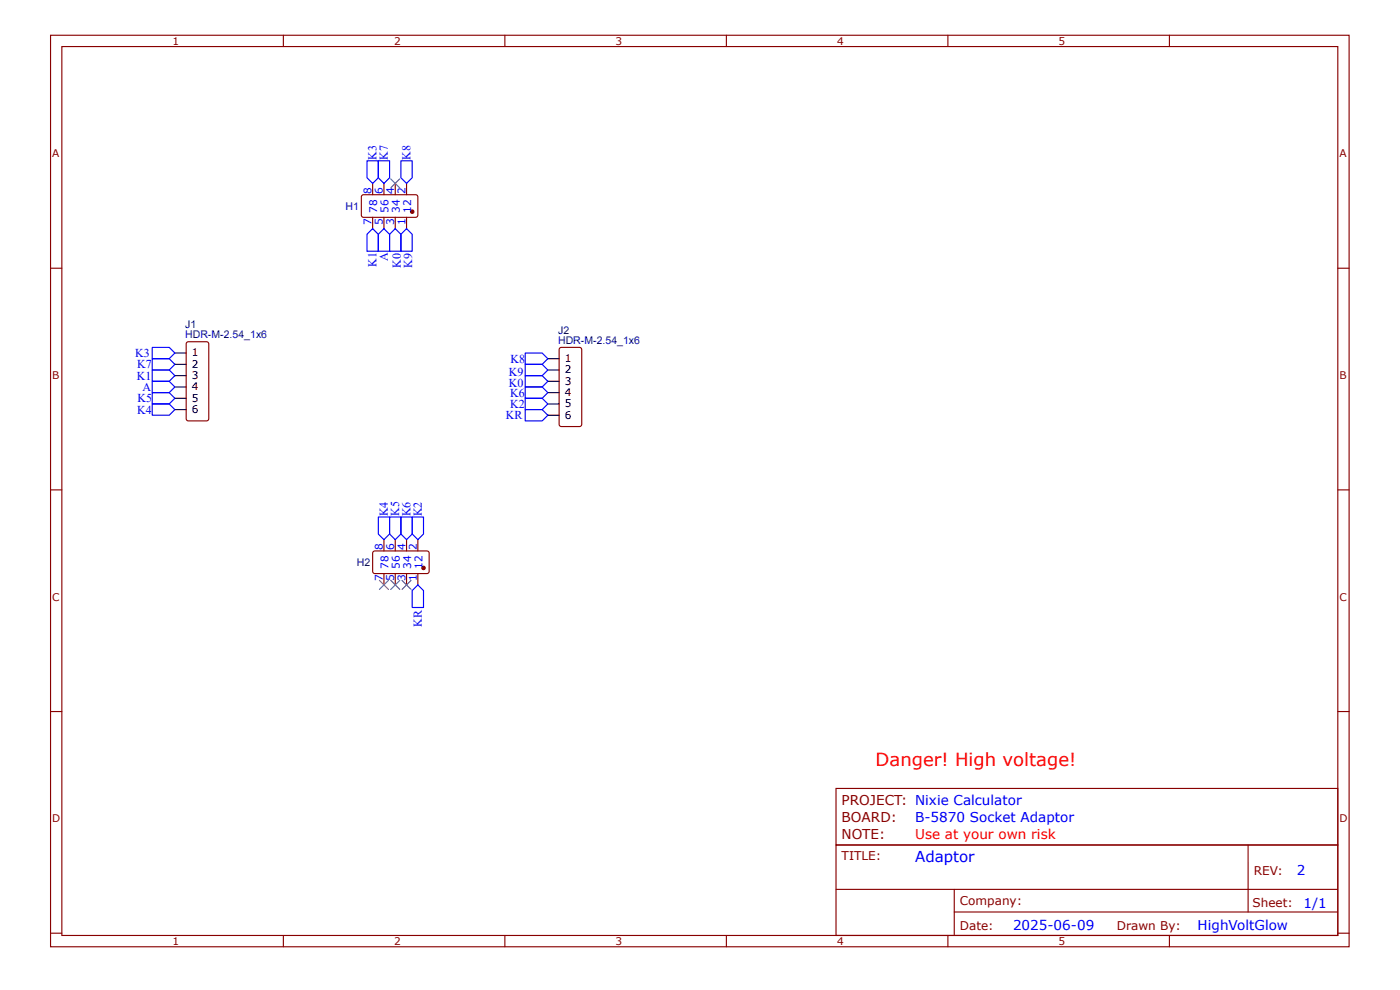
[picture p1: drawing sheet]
<svg xmlns="http://www.w3.org/2000/svg" width="297mm" height="210mm" viewBox="0 0 297 210" stroke-linecap="round" stroke-linejoin="round" font-family="sans-serif">
<g fill="none" stroke="#800" stroke-width=".24">
<path d="M10.7 7.5h275.5v193.2h-275.5zM13.1 9.9h270.7v188.4h-270.7zM60.1 7.5v2.4M107.1 7.5v2.4M154.1 7.5v2.4M201.1 7.5v2.4M248.1 7.5v2.4M10.7 56.9h2.4M76.8 41.4l.3-.1h11.3l.2 .5v4l-.4 .3-11.2-.1-.3-.4v-3.8zM283.8 56.9h2.4M10.7 103.9h2.4M283.8 103.9h2.4"/>
<path d="M10.7 150.9h2.4M283.8 150.9h2.4M177.4 179.1h106.4v19.2h-106.4zM264.8 179.2v14.2M10.7 197.8h2.4M60.1 198.3v2.4M107.1 198.3v2.4M154.1 198.3v2.4M177.4 188.6h106.3M201.1 198.3v2.4M202.4 193.4h81.3M202.4 188.6v9.5"/>
<path d="M248.1 198.3v2.4M283.8 197.8h2.4"/>
</g>
<circle cx="87.4" cy="44.9" r=".36" fill="#800"/>
<g fill="none" stroke="#800" stroke-width=".24">
<path d="M79.1 38.9v2.4M81.5 38.9v2.4M83.9 38.9v2.4M86.2 38.9v2.4M79.1 46.1v2.4M81.5 46.1v2.4M83.9 46.1v2.4M86.2 46.1v2.4M79.2 116.9l.3-.1h11.2l.3 .5v4l-.4 .3h-11.2l-.3-.5v-3.8z"/>
<circle cx="87.4" cy="44.9" r=".36"/>
</g>
<circle cx="89.8" cy="120.4" r=".36" fill="#800"/>
<g fill="none" stroke="#800" stroke-width=".24">
<path d="M39.6 72.6l.4-.1h3.8h.3l.2 .3v16l-.1 .2-.3 .2h-3.9h-.3l-.2-.4v-15.9zM118.8 73.8l.3-.2h3.8l.3 .1 .2 .3v16l-.1 .2-.3 .2h-3.9h-.3l-.2-.4v-15.9zM81.5 114.4v2.4M83.9 114.4v2.4M86.2 114.4v2.4M88.6 114.4v2.4M81.5 121.6v2.4M83.9 121.6v2.4M86.2 121.6v2.4M88.6 121.6v2.4M177.4 167.2h106.4v11.9h-106.4z"/>
<circle cx="89.8" cy="120.4" r=".36"/>
</g>
<g fill="none" stroke="#00f" stroke-width=".24">
<path d="M77.9 34.1h2.4v3.6l-1.2 1.2-1.2-1.2zM80.3 34.1h2.4v3.6l-1.2 1.2-1.2-1.2zM85.1 34.1h2.3v3.6l-1.2 1.2-1.1-1.2zM79.1 48.5l1.2 1.2v3.6h-2.4v-3.6zM81.5 48.5l1.2 1.2v3.6h-2.4v-3.6zM83.9 48.5l1.2 1.2v3.6h-2.4v-3.6zM86.2 48.5l1.2 1.2v3.6h-2.3v-3.6zM32.3 73.6h3.6l1.2 1.2-1.2 1.2h-3.6zM32.3 76h3.6l1.2 1.2-1.2 1.2h-3.6zM32.3 78.4h3.6l1.2 1.2-1.2 1.2h-3.6zM111.4 74.8h3.6l1.2 1.2-1.2 1.2h-3.6zM111.4 77.2h3.6l1.2 1.2-1.2 1.2h-3.6z"/>
<path d="M111.4 79.6h3.6l1.2 1.2-1.2 1.2h-3.6zM32.3 80.8h3.6l1.2 1.2-1.2 1.2h-3.6zM32.3 83.2h3.6l1.2 1.2-1.2 1.2h-3.6zM32.3 85.6h3.6l1.2 1.2-1.2 1.2h-3.6zM111.4 86.8h3.6l1.2 1.2-1.2 1.2h-3.6zM111.4 84.4h3.6l1.2 1.2-1.2 1.2h-3.6zM111.4 82h3.6l1.2 1.2-1.2 1.2h-3.6zM80.3 109.6h2.4v3.6l-1.2 1.2-1.2-1.2zM82.7 109.6h2.4v3.6l-1.2 1.2-1.2-1.2zM85.1 109.6h2.3v3.6l-1.2 1.2-1.1-1.2zM87.4 109.6h2.4v3.6l-1.2 1.2-1.2-1.2zM88.6 124l1.2 1.2v3.6h-2.4v-3.6z"/>
</g>
<path d="M82.9 37.9l1.9 1.9M84.8 37.9l-1.9 1.9M80.5 123l1.9 2M82.4 123l-1.9 2M82.9 123l1.9 2M84.8 123l-1.9 2M85.3 123l1.9 2M87.2 123l-1.9 2" fill="none" stroke="#3c3" stroke-width=".24"/>
<path d="M37.1 74.8h2.4M37.1 77.2h2.4M37.1 79.6h2.4M116.2 76h2.4M116.2 78.4h2.4M37.1 82h2.4M37.1 84.4h2.4M37.1 86.8h2.4M116.2 80.8h2.4M116.2 83.2h2.4M116.2 85.6h2.4M116.2 88h2.4" fill="none" stroke="#000" stroke-width=".24"/>
<text font-size="3.8" fill="#f00" x="185.8" y="162.4">Danger! High voltage!</text>
<text font-size="3.2" fill="#00f" x="194.1" y="182.7">Adaptor</text>
<g font-size="2.9" fill="#800">
<text x="178.6" y="170.8">PROJECT: Nixie Calculator</text>
<text x="178.6" y="174.4">BOARD:</text>
<text x="178.6" y="178">NOTE:</text>
</g>
<g font-size="2.9" fill="#00f">
<text x="194.1" y="174.4">B-5870 Socket Adaptor</text>
<text x="275.1" y="185.4">2</text>
<text x="214.9" y="197.2">2025-06-09</text>
<text x="254.1" y="197.1">HighVoltGlow</text>
<text x="276.5" y="192.4">1/1</text>
</g>
<text font-size="2.9" fill="#f00" x="194.1" y="178">Use at your own risk</text>
<g font-size="2.6" fill="#00f">
<text x="79.9" y="33.9" transform="rotate(-90 79.9 33.9)">K3</text>
<text x="82.3" y="33.9" transform="rotate(-90 82.3 33.9)">K7</text>
<text x="87.1" y="33.9" transform="rotate(-90 87.1 33.9)">K8</text>
<text x="79.9" y="56.6" transform="rotate(-90 79.9 56.6)">K1</text>
<text x="82.3" y="55.4" transform="rotate(-90 82.3 55.4)">A</text>
<text x="85" y="56.7" transform="rotate(-90 85 56.7)">K0</text>
<text x="87.4" y="56.7" transform="rotate(-90 87.4 56.7)">K9</text>
<text x="28.7" y="75.7">K3</text>
<text x="108.3" y="76.9">K8</text>
<text x="29" y="80.5">K1</text>
<text x="29.1" y="78.1">K7</text>
<text x="30.2" y="82.9">A</text>
<text x="108" y="79.6">K9</text>
<text x="108" y="82">K0</text>
<text x="29.1" y="87.7">K4</text>
<text x="29.2" y="85.3">K5</text>
<text x="107.3" y="88.9">KR</text>
<text x="108.2" y="86.5">K2</text>
<text x="108.2" y="84.1">K6</text>
<text x="82.3" y="109.4" transform="rotate(-90 82.3 109.4)">K4</text>
<text x="84.7" y="109.4" transform="rotate(-90 84.7 109.4)">K5</text>
<text x="87.1" y="109.4" transform="rotate(-90 87.1 109.4)">K6</text>
<text x="89.5" y="109.4" transform="rotate(-90 89.5 109.4)">K2</text>
<text x="89.5" y="132.9" transform="rotate(-90 89.5 132.9)">KR</text>
</g>
<g font-size="2.6" fill="#800">
<text x="178.6" y="182.3">TITLE:</text>
<text x="266" y="185.4">REV:</text>
<text x="203.6" y="191.9">Company:</text>
<text x="203.6" y="197.1">Date:</text>
<text x="237" y="197.2">Drawn By:</text>
<text x="265.7" y="192.3">Sheet:</text>
</g>
<g font-size="2.2" fill="#800">
<text x="36.6" y="9.5">1</text>
<text x="83.6" y="9.5">2</text>
<text x="130.6" y="9.5">3</text>
<text x="177.6" y="9.5">4</text>
<text x="224.6" y="9.5">5</text>
<text x="11.1" y="33.4">A</text>
<text x="284.2" y="33.4">A</text>
<text x="11.1" y="80.4">B</text>
<text x="284.2" y="80.4">B</text>
<text x="11.1" y="127.4">C</text>
<text x="284.2" y="127.4">C</text>
<text x="11.1" y="174.4">D</text>
<text x="284.2" y="174.4">D</text>
<text x="36.6" y="200.4">1</text>
<text x="83.6" y="200.4">2</text>
<text x="130.6" y="200.4">3</text>
<text x="177.6" y="200.4">4</text>
<text x="224.6" y="200.4">5</text>
</g>
<g font-size="2.2" fill="#00f">
<text x="78.8" y="41.2" transform="rotate(-90 78.8 41.2)">8</text>
<text x="81.2" y="41.2" transform="rotate(-90 81.2 41.2)">6</text>
<text x="83.6" y="41.2" transform="rotate(-90 83.6 41.2)">4</text>
<text x="86" y="41.2" transform="rotate(-90 86 41.2)">2</text>
<text x="78.8" y="47.6" transform="rotate(-90 78.8 47.6)">7</text>
<text x="80" y="45.2" transform="rotate(-90 80 45.2)">78</text>
<text x="81.2" y="47.6" transform="rotate(-90 81.2 47.6)">5</text>
<text x="82.4" y="45.2" transform="rotate(-90 82.4 45.2)">56</text>
<text x="83.6" y="47.6" transform="rotate(-90 83.6 47.6)">3</text>
<text x="84.8" y="45.2" transform="rotate(-90 84.8 45.2)">34</text>
<text x="86" y="47.6" transform="rotate(-90 86 47.6)">1</text>
<text x="87.2" y="45.2" transform="rotate(-90 87.2 45.2)">12</text>
<text x="81.2" y="116.7" transform="rotate(-90 81.2 116.7)">8</text>
<text x="83.6" y="116.7" transform="rotate(-90 83.6 116.7)">6</text>
<text x="86" y="116.7" transform="rotate(-90 86 116.7)">4</text>
<text x="88.4" y="116.7" transform="rotate(-90 88.4 116.7)">2</text>
<text x="81.2" y="123.1" transform="rotate(-90 81.2 123.1)">7</text>
<text x="82.4" y="120.7" transform="rotate(-90 82.4 120.7)">78</text>
<text x="83.6" y="123.1" transform="rotate(-90 83.6 123.1)">5</text>
<text x="84.8" y="120.7" transform="rotate(-90 84.8 120.7)">56</text>
<text x="86" y="123.1" transform="rotate(-90 86 123.1)">3</text>
<text x="87.2" y="120.7" transform="rotate(-90 87.2 120.7)">34</text>
<text x="88.4" y="123.1" transform="rotate(-90 88.4 123.1)">1</text>
<text x="89.6" y="120.7" transform="rotate(-90 89.6 120.7)">12</text>
</g>
<g font-size="2.2" fill="#000080">
<text x="73.3" y="44.5">H1</text>
<text x="39.3" y="71.7">HDR-M-2.54_1x6</text>
<text x="39.3" y="69.5">J1</text>
<text x="118.4" y="70.7">J2</text>
<text x="118.4" y="72.9">HDR-M-2.54_1x6</text>
<text x="75.7" y="120">H2</text>
</g>
<g font-size="2.2">
<text x="40.7" y="75.6">1</text>
<text x="40.7" y="78">2</text>
<text x="119.8" y="76.8">1</text>
<text x="40.7" y="80.4">3</text>
<text x="40.7" y="82.8">4</text>
<text x="119.8" y="79.2">2</text>
<text x="119.8" y="81.6">3</text>
<text x="119.8" y="84">4</text>
<text x="40.7" y="85.2">5</text>
<text x="40.7" y="87.6">6</text>
<text x="119.8" y="86.4">5</text>
<text x="119.8" y="88.8">6</text>
</g>
</svg>
